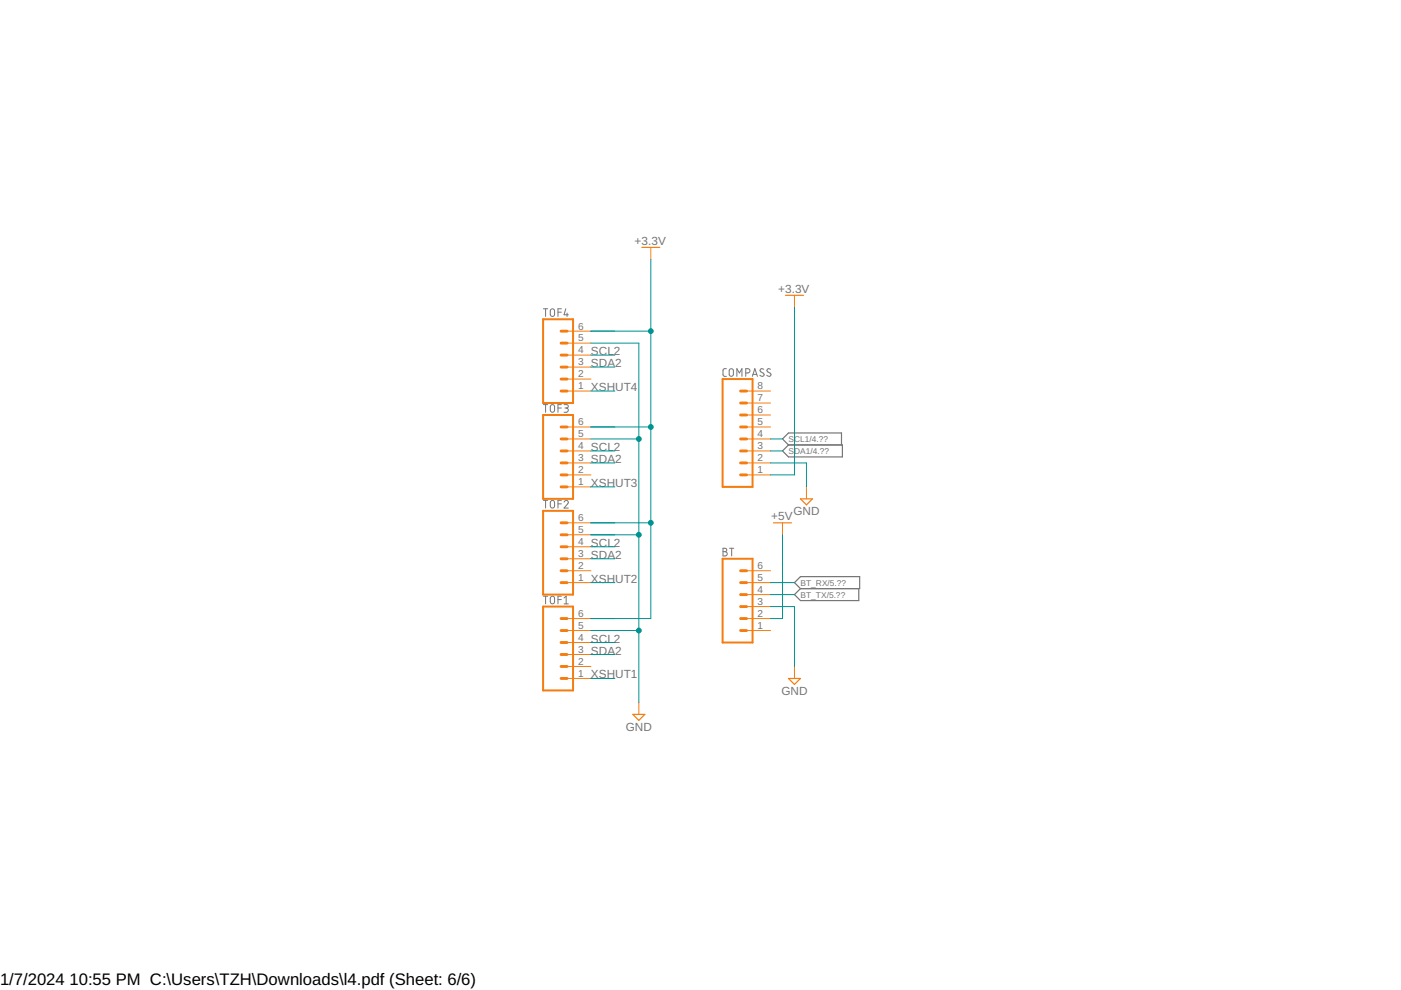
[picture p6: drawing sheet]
<svg xmlns="http://www.w3.org/2000/svg" width="297mm" height="210mm" viewBox="0 0 297 210" stroke-linecap="round" stroke-linejoin="round" font-family="sans-serif">
<g fill="none" stroke="#757575" stroke-width=".21">
<path d="M115.2 65.5h.9M115.7 65.5v1.6M116.8 65.6l.3-.1 .4 .1 .1 1.1a.46 .46 0 0 1-.5 .4 .46 .46 0 0 1-.4-.4zM118.3 66.2h.7M119 65.5h-.7v1.6M120 65.5l-.4 1.2h.9M120.2 66.4v.7M154 78.2h-.5l-.2 .3v1.1l.2 .2h.5M154.7 78.3l.3-.1 .4 .1 .1 1a.44 .44 0 0 1-.5 .5 .44 .44 0 0 1-.4-.5zM156.2 79.8v-1.6l.6 .9 .5-.9v1.6M158.1 79.1h.5a.46 .46 0 0 0 .4-.5 .46 .46 0 0 0-.4-.4h-.5v1.6M159.5 79.8l.5-1.6 .6 1.6"/>
<path d="M159.6 79.4h.8M161.9 78.3l-.5-.1-.3 .3 .1 .3 .8 .5a.47 .47 0 0 1-.3 .5 .47 .47 0 0 1-.6-.2M163.4 78.3l-.2-.1a.37 .37 0 0 0-.5 .1 .37 .37 0 0 0 .1 .5l.5 .3a.37 .37 0 0 1 .1 .5 .37 .37 0 0 1-.5 .2l-.3-.2M115.2 85.8h.9M115.7 85.8v1.6M116.8 85.9l.3-.1 .4 .1 .1 1.1a.46 .46 0 0 1-.5 .4 .46 .46 0 0 1-.4-.4zM118.3 86.5h.7M119 85.8h-.7v1.6M119.6 85.8h.5a.36 .36 0 0 1 .4 .3 .36 .36 0 0 1-.4 .4h-.3M120 86.5a.46 .46 0 0 1 .5 .5 .46 .46 0 0 1-.5 .4h-.4M115.2 106.1h.9M115.7 106.1v1.6"/>
<path d="M116.8 106.2l.3-.1 .4 .1 .1 1.1a.46 .46 0 0 1-.5 .4 .46 .46 0 0 1-.4-.4zM118.3 106.8h.7M119 106.1h-.7v1.6M119.6 106.4a.45 .45 0 0 1 .6-.3 .45 .45 0 0 1 .2 .7l-.8 .9h.9M153.3 116.2h.4a.36 .36 0 0 1 .4 .4 .36 .36 0 0 1-.4 .4 .46 .46 0 0 1 .5 .4 .46 .46 0 0 1-.5 .5h-.4zM153.3 117h.4M154.7 116.2h.9M155.1 116.2v1.7M115.2 126.4h.9M115.7 126.4v1.6M116.8 126.5l.3-.1 .4 .1 .1 1.1a.46 .46 0 0 1-.5 .4 .46 .46 0 0 1-.4-.4zM118.3 127.1h.7"/>
<path d="M119 126.4h-.7v1.6M119.6 126.8l.4-.4v1.6M119.6 128h.9"/>
</g>
<path d="M165.9 95.6l1.3-1.3h11.4v2.6h-11.4zM167.2 94.3l-1.3-1.2 1.3-1.3h11.2v2.5M168.4 123.5l1.3-1.2h12.6v2.5h-12.6zM169.7 124.8l-1.3 1.3 1.3 1.2h12.4v-2.5" fill="none" stroke="#757575" stroke-width=".25"/>
<path d="M115.1 67.7h6.4v17.7h-6.4zM115.1 88h6.4v17.8h-6.4zM153.2 80.4h6.4v22.8h-6.4zM115.1 108.3h6.4v17.8h-6.4zM153.2 118.5h6.4v17.7h-6.4zM115.1 128.6h6.4v17.8h-6.4z" fill="none" stroke="#f57c10" stroke-width=".42"/>
<g fill="none" stroke="#f57c10" stroke-width=".61">
<path d="M119 77.8h1.2M119 72.7h1.2M119 75.3h1.2M119 70.2h1.2M119 80.4h1.2M119 82.9h1.2M119 98.1h1.2M119 93.1h1.2M119 95.6h1.2M119 90.5h1.2M157 82.9h1.3M157 98.1h1.3"/>
<path d="M157 93.1h1.3M157 95.6h1.3M157 90.5h1.3M157 88h1.3M157 85.4h1.3M119 100.7h1.2M119 103.2h1.2M119 118.5h1.2M119 113.4h1.2M119 115.9h1.2M119 110.8h1.2M157 100.7h1.3"/>
<path d="M119 121h1.2M119 123.5h1.2M119 138.8h1.2M119 133.7h1.2M119 136.2h1.2M119 131.1h1.2M157 121h1.3M157 123.5h1.3M157 133.7h1.3M157 131.1h1.3M157 128.6h1.3M157 126.1h1.3"/>
<path d="M119 141.3h1.2M119 143.8h1.2"/>
</g>
<g fill="none" stroke="#f57c10" stroke-width=".21">
<path d="M138 52.5v2.5M120.2 77.8h5.1M120.2 75.3h5.1M120.2 72.7h5.1M120.2 70.2h5.1M168.4 62.6v2.6M120.2 82.9h5.1M120.2 80.4h5.1M120.2 98.1h5.1M120.2 95.6h5.1M120.2 93.1h5.1M120.2 90.5h5.1"/>
<path d="M158.3 82.9h5.1M158.3 98.1h5.1M158.3 95.6h5.1M158.3 93.1h5.1M158.3 90.5h5.1M158.3 88h5.1M158.3 85.4h5.1M120.2 103.2h5.1M120.2 100.7h5.1M120.2 118.5h5.1M120.2 115.9h5.1M120.2 113.4h5.1"/>
<path d="M120.2 110.8h5.1M158.3 100.7h5.1M165.9 110.8v2.6M171 103.2v2.6M120.2 123.5h5.1M120.2 121h5.1M120.2 138.8h5.1M120.2 136.2h5.1M120.2 133.7h5.1M120.2 131.1h5.1M158.3 123.5h5.1M158.3 121h5.1"/>
<path d="M158.3 133.7h5.1M158.3 131.1h5.1M158.3 128.6h5.1M158.3 126.1h5.1M120.2 143.8h5.1M120.2 141.3h5.1M135.4 148.9v2.6M168.4 141.3v2.5"/>
</g>
<path d="M136.1 52.5h3.8M166.5 62.6h3.8M164 110.8h3.8M169.7 105.8h2.6l-1.3 1.2zM134.2 151.5h2.5l-1.3 1.2zM167.2 143.8h2.5l-1.3 1.3z" fill="none" stroke="#f57c10" stroke-width=".25"/>
<g fill="none" stroke="#009292" stroke-width=".21">
<path d="M138 55v76.1h-12.7M125.3 75.3h5.1M125.3 77.8h5.1M125.3 70.2h12.7M125.3 72.7h10.1v76.2M168.4 65.2v35.5h-5M125.3 95.6h5.1M125.3 98.1h5.1M125.3 90.5h12.7M125.3 93.1h10.1M125.3 82.9h5.1M163.4 95.6h2.5"/>
<path d="M163.4 98.1h7.6v5.1M163.4 93.1h2.5M125.3 115.9h5.1M125.3 118.5h5.1M125.3 110.8h12.7M125.3 113.4h10.1M125.3 103.2h5.1M165.9 113.4v17.7h-2.5M125.3 136.2h5.1M125.3 138.8h5.1M125.3 133.7h10.1M125.3 123.5h5.1"/>
<path d="M163.4 128.6h5v12.7M163.4 123.5h5M163.4 126.1h5M125.3 143.8h5.1"/>
</g>
<g fill="#009292" stroke="#009292" stroke-width=".21">
<circle cx="138" cy="70.2" r=".51"/>
<circle cx="138" cy="90.5" r=".51"/>
<circle cx="138" cy="110.8" r=".51"/>
<circle cx="135.4" cy="133.7" r=".51"/>
<circle cx="135.4" cy="113.4" r=".51"/>
<circle cx="135.4" cy="93.1" r=".51"/>
</g>
<g font-size="3.5">
<text x="0" y="208.9">1/7/2024</text>
<text x="14.7" y="208.9">10:55 PM C:\Users\TZH\Downloads\l4.pdf (Sheet: 6/6)</text>
</g>
<g font-size="2.5" fill="#757575">
<text x="134.6" y="51.9">+3.3V</text>
<text x="165" y="62.1">+3.3V</text>
<text x="125.3" y="75.3">SCL2</text>
<text x="125.3" y="77.8">SDA2</text>
<text x="125.3" y="82.9">XSHUT4</text>
<text x="125.3" y="95.6">SCL2</text>
<text x="125.3" y="98.1">SDA2</text>
<text x="125.3" y="103.2">XSHUT3</text>
<text x="163.5" y="110.3">+5V</text>
<text x="168.2" y="109.2">GND</text>
<text x="125.3" y="115.9">SCL2</text>
<text x="125.3" y="118.5">SDA2</text>
<text x="125.3" y="123.5">XSHUT2</text>
<text x="125.3" y="136.2">SCL2</text>
<text x="125.3" y="138.8">SDA2</text>
<text x="125.3" y="143.9">XSHUT1</text>
<text x="165.7" y="147.3">GND</text>
<text x="132.7" y="154.9">GND</text>
</g>
<g font-size="2.1" fill="#757575">
<text x="122.6" y="69.9">6</text>
<text x="122.6" y="77.5">3</text>
<text x="122.6" y="74.9">4</text>
<text x="122.6" y="72.4">5</text>
<text x="122.6" y="82.6">1</text>
<text x="122.6" y="80">2</text>
<text x="160.6" y="82.6">8</text>
<text x="160.6" y="87.6">6</text>
<text x="160.6" y="85.1">7</text>
<text x="122.6" y="95.3">4</text>
<text x="122.6" y="92.7">5</text>
<text x="122.6" y="90.2">6</text>
<text x="160.6" y="95.3">3</text>
<text x="160.6" y="92.7">4</text>
<text x="160.6" y="90.2">5</text>
<text x="122.6" y="100.3">2</text>
<text x="122.6" y="97.8">3</text>
<text x="160.6" y="100.3">1</text>
<text x="160.6" y="97.8">2</text>
<text x="122.6" y="102.9">1</text>
<text x="122.6" y="113">5</text>
<text x="122.6" y="110.5">6</text>
<text x="122.6" y="118.1">3</text>
<text x="122.6" y="115.6">4</text>
<text x="122.6" y="123.2">1</text>
<text x="122.6" y="120.6">2</text>
<text x="160.6" y="125.7">4</text>
<text x="160.6" y="123.2">5</text>
<text x="160.6" y="120.6">6</text>
<text x="122.6" y="130.8">6</text>
<text x="160.6" y="130.8">2</text>
<text x="160.6" y="128.3">3</text>
<text x="122.6" y="135.9">4</text>
<text x="122.6" y="133.3">5</text>
<text x="160.6" y="133.3">1</text>
<text x="122.6" y="143.5">1</text>
<text x="122.6" y="141">2</text>
<text x="122.6" y="138.4">3</text>
</g>
<g font-size="1.8" fill="#757575">
<text x="167.2" y="93.7">SCL1/4.??</text>
<text x="167.2" y="96.2">SDA1/4.??</text>
<text x="169.7" y="124.2">BT_RX/5.??</text>
<text x="169.7" y="126.7">BT_TX/5.??</text>
</g>
</svg>
